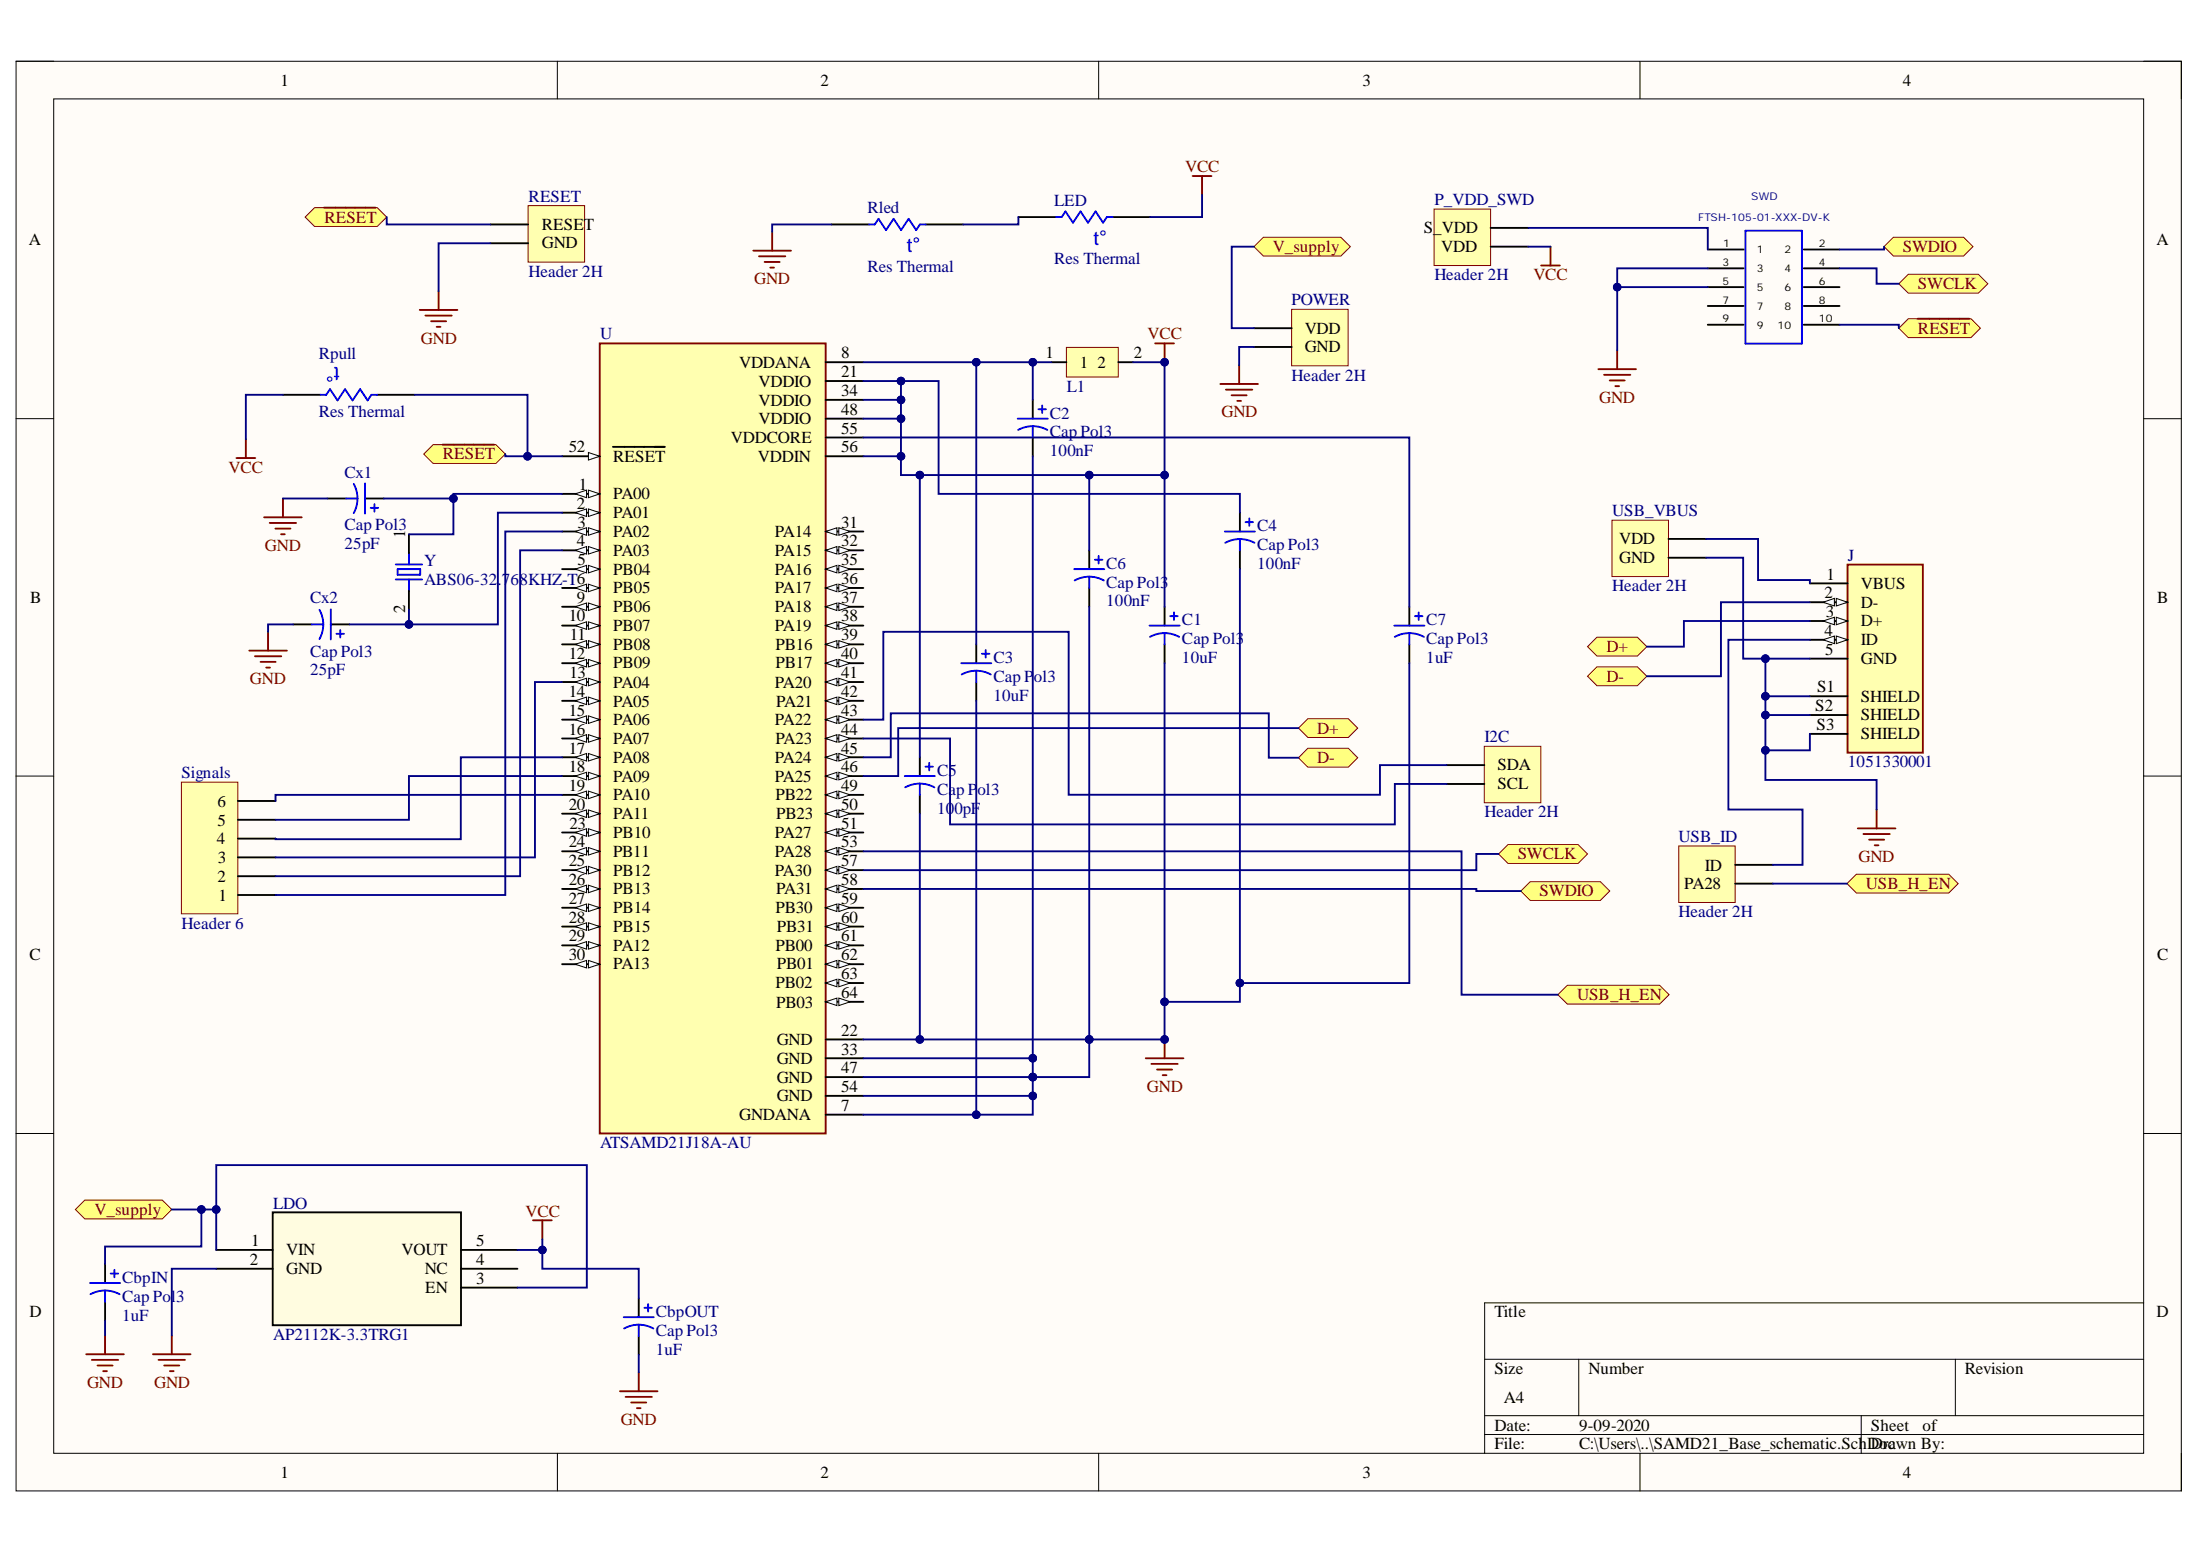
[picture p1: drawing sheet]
# Altium project SAMD21_Base.PrjPcb
1 sheet, 27 parts. Net scope: flat (ports and power ports of the same name join across sheets).
Board file: SAMD21_Base_Layout.PcbDoc

## Sheet SAMD21_Base_schematic.SchDoc
size A4

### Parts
C1  Cap Pol3  value 10uF  [C0805]
C2  Cap Pol3  value 100nF  [C0805]
C3  Cap Pol3  value 10uF  [C0805]
C4  Cap Pol3  value 100nF  [C0805]
C5  Cap Pol3  value 100pF  [C0805]
C6  Cap Pol3  value 100nF  [C0805]
C7  Cap Pol3  value 1uF  [C0805]
CbpIN  Cap Pol3  value 1uF  [C0805]
CbpOUT  Cap Pol3  value 1uF  [C0805]
Cx1  Cap Pol3  value 25pF  [C0805]
Cx2  Cap Pol3  value 25pF  [C0805]
I2C  Header 2H  [HDR1X2H]
J  1051330001  [MOLEX_1051330001]
L1  SRP4012TA-100M  [Inductor]  (value not drawn)
LDO  AP2112K-3.3TRG1  [SOT_RG1_DIO]
LED  Res Thermal  [6-0805_N]
P_VDD_SWD  Header 2H  [HDR1X2H]
POWER  Header 2H  [HDR1X2H]
RESET  Header 2H  [HDR1X2H]
Rled  Res Thermal  [6-0805_N]
Rpull  Res Thermal  [6-0805_N]
Signals  Header 6  [HDR1X6]
SWD  FTSH-105-01-XXX-DV-K  [FTSH-105-01-XXX-DV-K]
U  ATSAMD21J18A-AU  [QFP80P1600X1600X120-64N]
USB_ID  Header 2H  [HDR1X2H]
USB_VBUS  Header 2H  [HDR1X2H]
Y  ABS06-32.768KHZ-T  [XTAL_ABS06-32.768KHZ-T]

### Ports
D+ (bidir), D- (bidir), SWCLK (bidir), SWDIO (bidir), USB_H_EN (bidir), V_supply (bidir), ~{RESET} (bidir)

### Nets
GND: C1.2 C2.2 C3.2 C4.2 C5.2 C6.2 C7.2 CbpIN.2 CbpOUT.2 Cx1.2 Cx2.2 J.5(GND) J.S1(SHIELD) J.S2(SHIELD) J.S3(SHIELD) LDO.2(GND) POWER.2(GND) RESET.2(GND) Rled.2 SWD.3 SWD.5 U.7(GNDANA) U.22(GND) U.33(GND) U.47(GND) U.54(GND) USB_VBUS.1(GND)
VCC: C1.1 C4.1 C5.1 C6.1 CbpOUT.1 L1.2 LDO.5(VOUT) LED.1 P_VDD_SWD.1(VDD) Rpull.1 U.21(VDDIO) U.34(VDDIO) U.48(VDDIO) U.56(VDDIN)
NetC2_1: C2.1 C3.1 L1.1 U.8(VDDANA)
NetC7_1: C7.1 U.55(VDDCORE)
NetCbpIN_1: CbpIN.1 LDO.1(VIN) LDO.3(EN) POWER.1(VDD) ; port V_supply
NetCx1_1: Cx1.1 U.1(PA00) Y.1
NetCx2_1: Cx2.1 U.2(PA01) Y.2
NetI2C_1: I2C.1(SDA) U.43(PA22)
NetI2C_2: I2C.2(SCL) U.44(PA23)
NetJ_1: J.1(VBUS) USB_VBUS.2(VDD)
NetJ_2: J.2(D-) U.45(PA24) ; port D-
NetJ_3: J.3(D+) U.46(PA25) ; port D+
NetJ_4: J.4(ID) USB_ID.2(ID)
NetLED_2: LED.2 Rled.1
NetP_VDD_SWD_2: P_VDD_SWD.2(S_VDD) SWD.1
NetRESET_1: RESET.1(RESET) Rpull.2 SWD.10 U.52(~{RESET}) ; port ~{RESET}
NetSignals_1: Signals.1 U.3(PA02)
NetSignals_2: Signals.2 U.4(PA03)
NetSignals_3: Signals.3 U.13(PA04)
NetSignals_4: Signals.4 U.17(PA08)
NetSignals_5: Signals.5 U.18(PA09)
NetSignals_6: Signals.6 U.19(PA10)
NetSWD_2: SWD.2 U.58(PA31) ; port SWDIO
NetSWD_4: SWD.4 U.57(PA30) ; port SWCLK
NetU_53: U.53(PA28) USB_ID.1(PA28) ; port USB_H_EN

Not connected (* = marked no-connect by the designer): LDO 4(NC); SWD 6 7 8 9; U 5(PB04) 6(PB05) 9(PB06) 10(PB07) 11(PB08) 12(PB09) 14(PA05) 15(PA06) 16(PA07) 20(PA11) 23(PB10) 24(PB11) 25(PB12) 26(PB13) 27(PB14) 28(PB15) 29(PA12) 30(PA13) 31(PA14) 32(PA15) 35(PA16) 36(PA17) 37(PA18) 38(PA19) 39(PB16) 40(PB17) 41(PA20) 42(PA21) 49(PB22) 50(PB23) 51(PA27) 59(PB30) 60(PB31) 61(PB00) 62(PB01) 63(PB02) 64(PB03)
